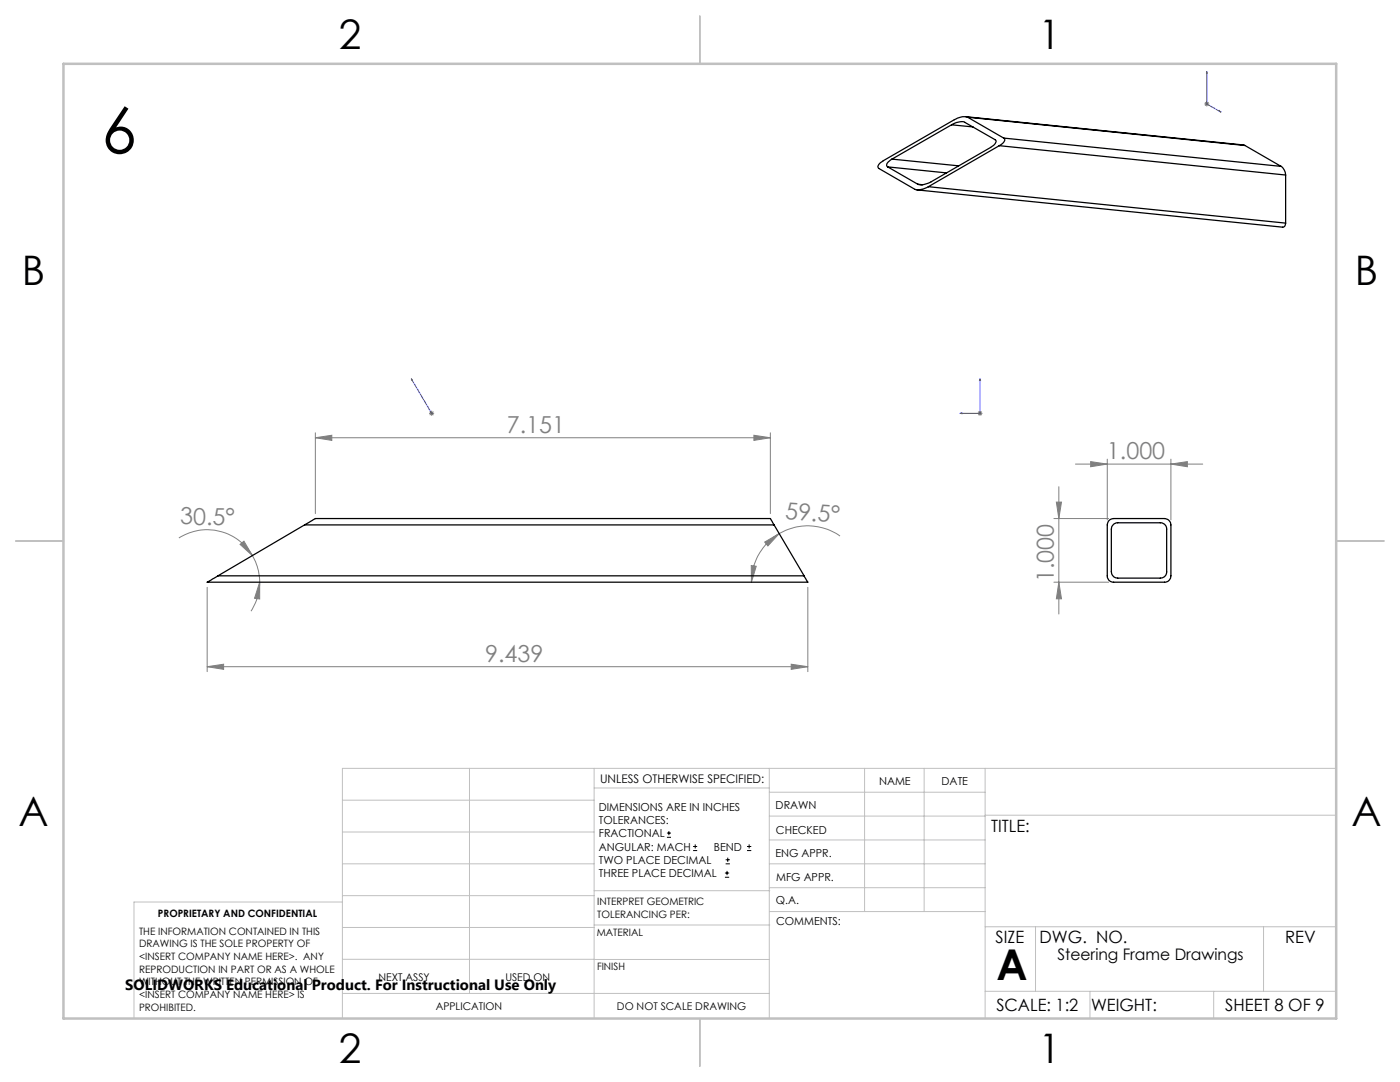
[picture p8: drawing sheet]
<svg xmlns="http://www.w3.org/2000/svg" width="279mm" height="216mm" viewBox="0 0 279 216" stroke-linecap="round" stroke-linejoin="round" font-family="sans-serif">
<g fill="none" stroke="#000" stroke-width=".2">
<path d="M133.1 167.1h.8M133.1 166.2h.8M133.5 165.8v.9M138.3 169.7h.8M138.3 168.9h.8M138.7 168.5v.8M144.7 175h.8M144.7 174.2h.8M144.8 172.4h.9M144.8 171.6h.9M145.1 173.8v.8M145.2 171.1v.9"/>
<path d="M149.1 169.7h.8M149.1 168.9h.8M149.5 168.5v.8"/>
</g>
<path d="M240.8 14.3l.1 .3-.1-.1zM240.8 14.3v6.4l2.9 1.7M243.4 22.1l.3 .3-.3-.1zM82.1 75.6l.2 .4-.2-.4M82.1 75.6l4 6.9M195.6 75.6l.1 .4h-.2zM195.6 75.6v6.9h-4M86.1 82.4l.1 .2zM86.1 82.5h.1M191.6 82.5l.4-.1v.1z" fill="none" stroke="#00f" stroke-width=".2"/>
<g fill="none" stroke="#808080" stroke-width=".2">
<path d="M240.3 20.7h1M240.5 20.4l.7 .7M240.8 20.2v1M241.2 20.4l-.7 .7M62.9 87.3l3.3-.4v1zM62.9 86.4v16.1M62.9 87.3h90.8M85.6 82.5h1M85.8 82.1l.7 .7M86.1 82v1M86.5 82.1l-.7 .7M150.5 86.9l3.2 .4-3.2 .6z"/>
<path d="M153.7 86.4v16.1M195.1 82.5h1M195.2 82.1l.7 .7M195.6 82v1M195.9 82.1l-.7 .7M211.3 97.1v25.4M214.6 92.6h25.4M217.7 92.1l3.3 .5-3.3 .5zM221 91.6v12.2M233.7 92.6l3.3-.5v1zM233.7 91.6v12.2M35.7 107.4a10.5 10.5 0 0 1 14.7 3.5"/>
<path d="M41.3 117.2v16.8M47.9 108.6l.8-.6 1.7 2.9zM50.4 110.9a10.9 10.9 0 0 1 1.4 5.3M51.8 116.2v3.3l-1-.1zM51.8 116.2a10.8 10.8 0 0 1-1.7 5.8M149.9 112.9l1 .1-.9 3.2zM152.6 108.2l2.9-1.7-2.3 2.4zM155.5 106.5a11.3 11.3 0 0 0-5.5 9.7M155.5 106.5a11.2 11.2 0 0 1 12.1 .5M161.2 117.2v16.8M210.3 116.2h11M210.3 103.5h11"/>
<path d="M210.8 100.2h1l-.5 3.3zM211.3 116.2l.5 3.3h-1zM41.3 133l3.3-.5v1.1zM41.3 133h119.9M157.9 132.5l3.3 .5-3.3 .6z"/>
</g>
<g fill="none" stroke="#c0c0c0" stroke-width=".2">
<path d="M68.3 159.7h50.3M93.7 153.3v44.9M118.6 153.3v49.9M118.6 157.2h34.9M153.5 153.3v49.9M153.5 158.1h43.1M172.5 153.3v28.6M184.4 153.3v28.6M196.6 153.3v49.9M266.7 153.3h-198.4v49.9M68.3 178.7h50.3M68.3 172.4h50.3"/>
<path d="M68.3 166h50.3M68.3 180h-41.6v23.2M118.6 177.7h35M153.5 167.6h43.1M153.5 162.8h43.1M153.5 172.4h43.1M153.5 177.1h43.1M196.6 162.7h70.1M68.3 198.2h85.2M68.3 191.4l85.2 .1M68.3 185.1h50.3M118.6 184.6h35"/>
<path d="M153.6 181.9h43M196.6 197.8h70.1M196.6 184.9h70.1M206.7 184.9v12.9M217.5 197.8v5.4M242.2 197.8v5.4M252.2 184.9v12.9"/>
</g>
<path d="M139.7 3.2v9.5M3.1 107.9h9.6M266.7 107.9h9.5M139.7 203.2v9.6" fill="none" stroke="#c0c0c0" stroke-width=".25"/>
<path d="M12.7 12.7h254v190.5h-254z" fill="none" stroke="#c0c0c0" stroke-width=".5"/>
<g fill="#00f">
<path d="M243.4 22.1l.3 .3-.3-.1zM240.8 14.3l.1 .3-.1-.1zM86.1 82.4l.1 .2zM82.1 75.6l.2 .4z"/>
<path d="M191.6 82.5h.4v-.1zM195.6 75.6l-.1 .4h.2z"/>
</g>
<g fill="#808080">
<path d="M152.6 108.2l2.9-1.7-2.3 2.4zM149.9 112.9l1 .1-.9 3.2z"/>
<path d="M51.8 116.2v3.3l-1-.1zM47.9 108.6l.8-.6 1.7 2.9z"/>
<path d="M217.7 92.1l3.3 .5-3.3 .5zM233.7 92.6l3.3-.5v1z"/>
<path d="M157.9 132.5l3.3 .5-3.3 .6zM41.3 133l3.3-.5v1.1zM150.5 86.9l3.2 .4-3.2 .6zM62.9 87.3l3.3-.4v1z"/>
<path d="M211.3 116.2l.5 3.3h-1zM210.8 100.2h1l-.5 3.3z"/>
</g>
<g fill="none" stroke="#000" stroke-width=".25">
<path d="M177.2 33.3l6 3.5M177.2 33.3l11.7 1.2M178 31.7l-1 1v.4l.2 .2M178 31.7l13.3 1.4M183 37.9l73 7.4 .4-.1 .2-.7M183.2 36.8l.9 .1M185.3 37.3l71.3 7.2M189.9 24.9a3.4 3.4 0 0 1 2.6-.5l6.1 3.5a.87 .87 0 0 1-.6 1.3l-12.2 7.1a3.5 3.5 0 0 1-2.6 .5M189.9 24.9l-11.9 6.8M189.9 24.9l4.3 .4M192.7 23.3l55.8 5.7M193.1 23.4a3.1 3.1 0 0 0-2.6 .5l-14.5 8.4a.87 .87 0 0 0-.6 1.3l7.2 4.2a3.4 3.4 0 0 0 2.7-.5"/>
<path d="M193.1 23.4l7.2 4.2M193.1 23.4l55.4 5.6M199.4 29.1l-14.1 8.2M199.4 29.1l57.2 5.8M200.3 27.6a.64 .64 0 0 1-.2 1l-.7 .5M200.3 27.6l55.4 5.6M248.5 29l7.2 4.2M255.7 33.2a2.19 2.19 0 0 1 .9 1.7M256.6 34.9v9.6M43.5 114.9l-2.2 1.3h119.9l-.7-1.3M43.5 114.9h117M60.8 104.7l2.1-1.2h90.8l.8 1.2"/>
<path d="M60.8 104.7h93.7M60.8 104.7l-17.3 10.2M154.5 104.7l6 10.2M221.3 103.9l.9-.4h10.2a1.32 1.32 0 0 1 1.3 1.2v10.2a1.26 1.26 0 0 1-1.3 1.3h-10.2a1.25 1.25 0 0 1-1.2-1.3v-10.2zM222.2 104.6l.6-.3h8.8a1.2 1.2 0 0 1 1.2 1.3v8.5a1.25 1.25 0 0 1-1.2 1.3h-8.5a1.25 1.25 0 0 1-1.3-1.3v-8.5l.1-.5z"/>
</g>
<text font-size="12.7" x="20.2" y="30.6">6</text>
<text font-size="8.5" x="198.9" y="195.5">A</text>
<g font-size="8.1">
<text x="67.6" y="9.7">2</text>
<text x="207.3" y="9.7">1</text>
<text x="4.4" y="57">B</text>
<text x="270.4" y="57">B</text>
<text x="3.7" y="164.9">A</text>
<text x="269.7" y="164.9">A</text>
<text x="67.6" y="212.2">2</text>
<text x="207.3" y="212.2">1</text>
</g>
<g font-size="4.7" fill="#808080">
<text x="101.1" y="86.3">7.151</text>
<text x="220.9" y="91.6">1.000</text>
<text x="35.9" y="104.6">30.5°</text>
<text x="156.6" y="103.6" transform="rotate(4 156.6 103.6)">59.5°</text>
<text x="210.3" y="116.2" transform="rotate(-90 210.3 116.2)">1.000</text>
<text x="96.8" y="132">9.439</text>
</g>
<g font-size="3.4">
<text x="197.8" y="166">TITLE:</text>
<text x="198.7" y="188.1">SIZE</text>
<text x="207.5" y="188.1">DWG. NO.</text>
<text x="256.5" y="188.2">REV</text>
<text x="198.8" y="201.7">SCALE: 1:2</text>
<text x="217.7" y="201.8">WEIGHT:</text>
<text x="244.5" y="201.7">SHEET 8 OF 9</text>
</g>
<text font-size="3.2" x="211" y="191.6">Steering Frame Drawings</text>
<text font-size="3" x="25" y="197.6">SOLIDWORKS Educational Product. For Instructional Use Only</text>
<text font-size="2.4" x="119.8" y="156.2">UNLESS OTHERWISE SPECIFIED:</text>
<g font-size="2.2">
<text x="119.5" y="161.8">DIMENSIONS ARE IN INCHES</text>
<text x="154.8" y="161.4">DRAWN</text>
<text x="175.4" y="156.6">NAME</text>
<text x="187.9" y="156.7">DATE</text>
<text x="119.5" y="164.4">TOLERANCES:</text>
<text x="119.5" y="167.1">FRACTIONAL</text>
<text x="154.9" y="166.3">CHECKED</text>
<text x="119.5" y="169.7">ANGULAR: MACH</text>
<text x="119.5" y="172.4">TWO PLACE DECIMAL</text>
<text x="142.5" y="169.7">BEND</text>
<text x="154.8" y="171">ENG APPR.</text>
<text x="119.5" y="175">THREE PLACE DECIMAL</text>
<text x="154.9" y="175.7">MFG APPR.</text>
<text x="154.9" y="180.4">Q.A.</text>
<text x="154.9" y="184.6">COMMENTS:</text>
</g>
<g font-size="2.1">
<text x="75.5" y="195.7">NEXT ASSY</text>
<text x="100.9" y="195.7">USED ON</text>
<text x="86.9" y="201.5">APPLICATION</text>
<text x="123.1" y="201.6">DO NOT SCALE DRAWING</text>
</g>
<g font-size="2">
<text x="31.5" y="182.9">PROPRIETARY AND CONFIDENTIAL</text>
<text x="119.2" y="180.6">INTERPRET GEOMETRIC</text>
<text x="119.2" y="183.1">TOLERANCING PER:</text>
<text x="27.8" y="186.5">THE INFORMATION CONTAINED IN THIS</text>
<text x="27.8" y="189">DRAWING IS THE SOLE PROPERTY OF</text>
<text x="27.8" y="191.6">&lt;INSERT COMPANY NAME HERE&gt;. ANY</text>
<text x="119.1" y="186.7">MATERIAL</text>
<text x="27.8" y="194.1">REPRODUCTION IN PART OR AS A WHOLE</text>
<text x="27.8" y="196.6">WITHOUT THE WRITTEN PERMISSION OF</text>
<text x="119.1" y="193.5">FINISH</text>
<text x="27.8" y="199.1">&lt;INSERT COMPANY NAME HERE&gt; IS</text>
<text x="27.8" y="201.7">PROHIBITED.</text>
</g>
</svg>
